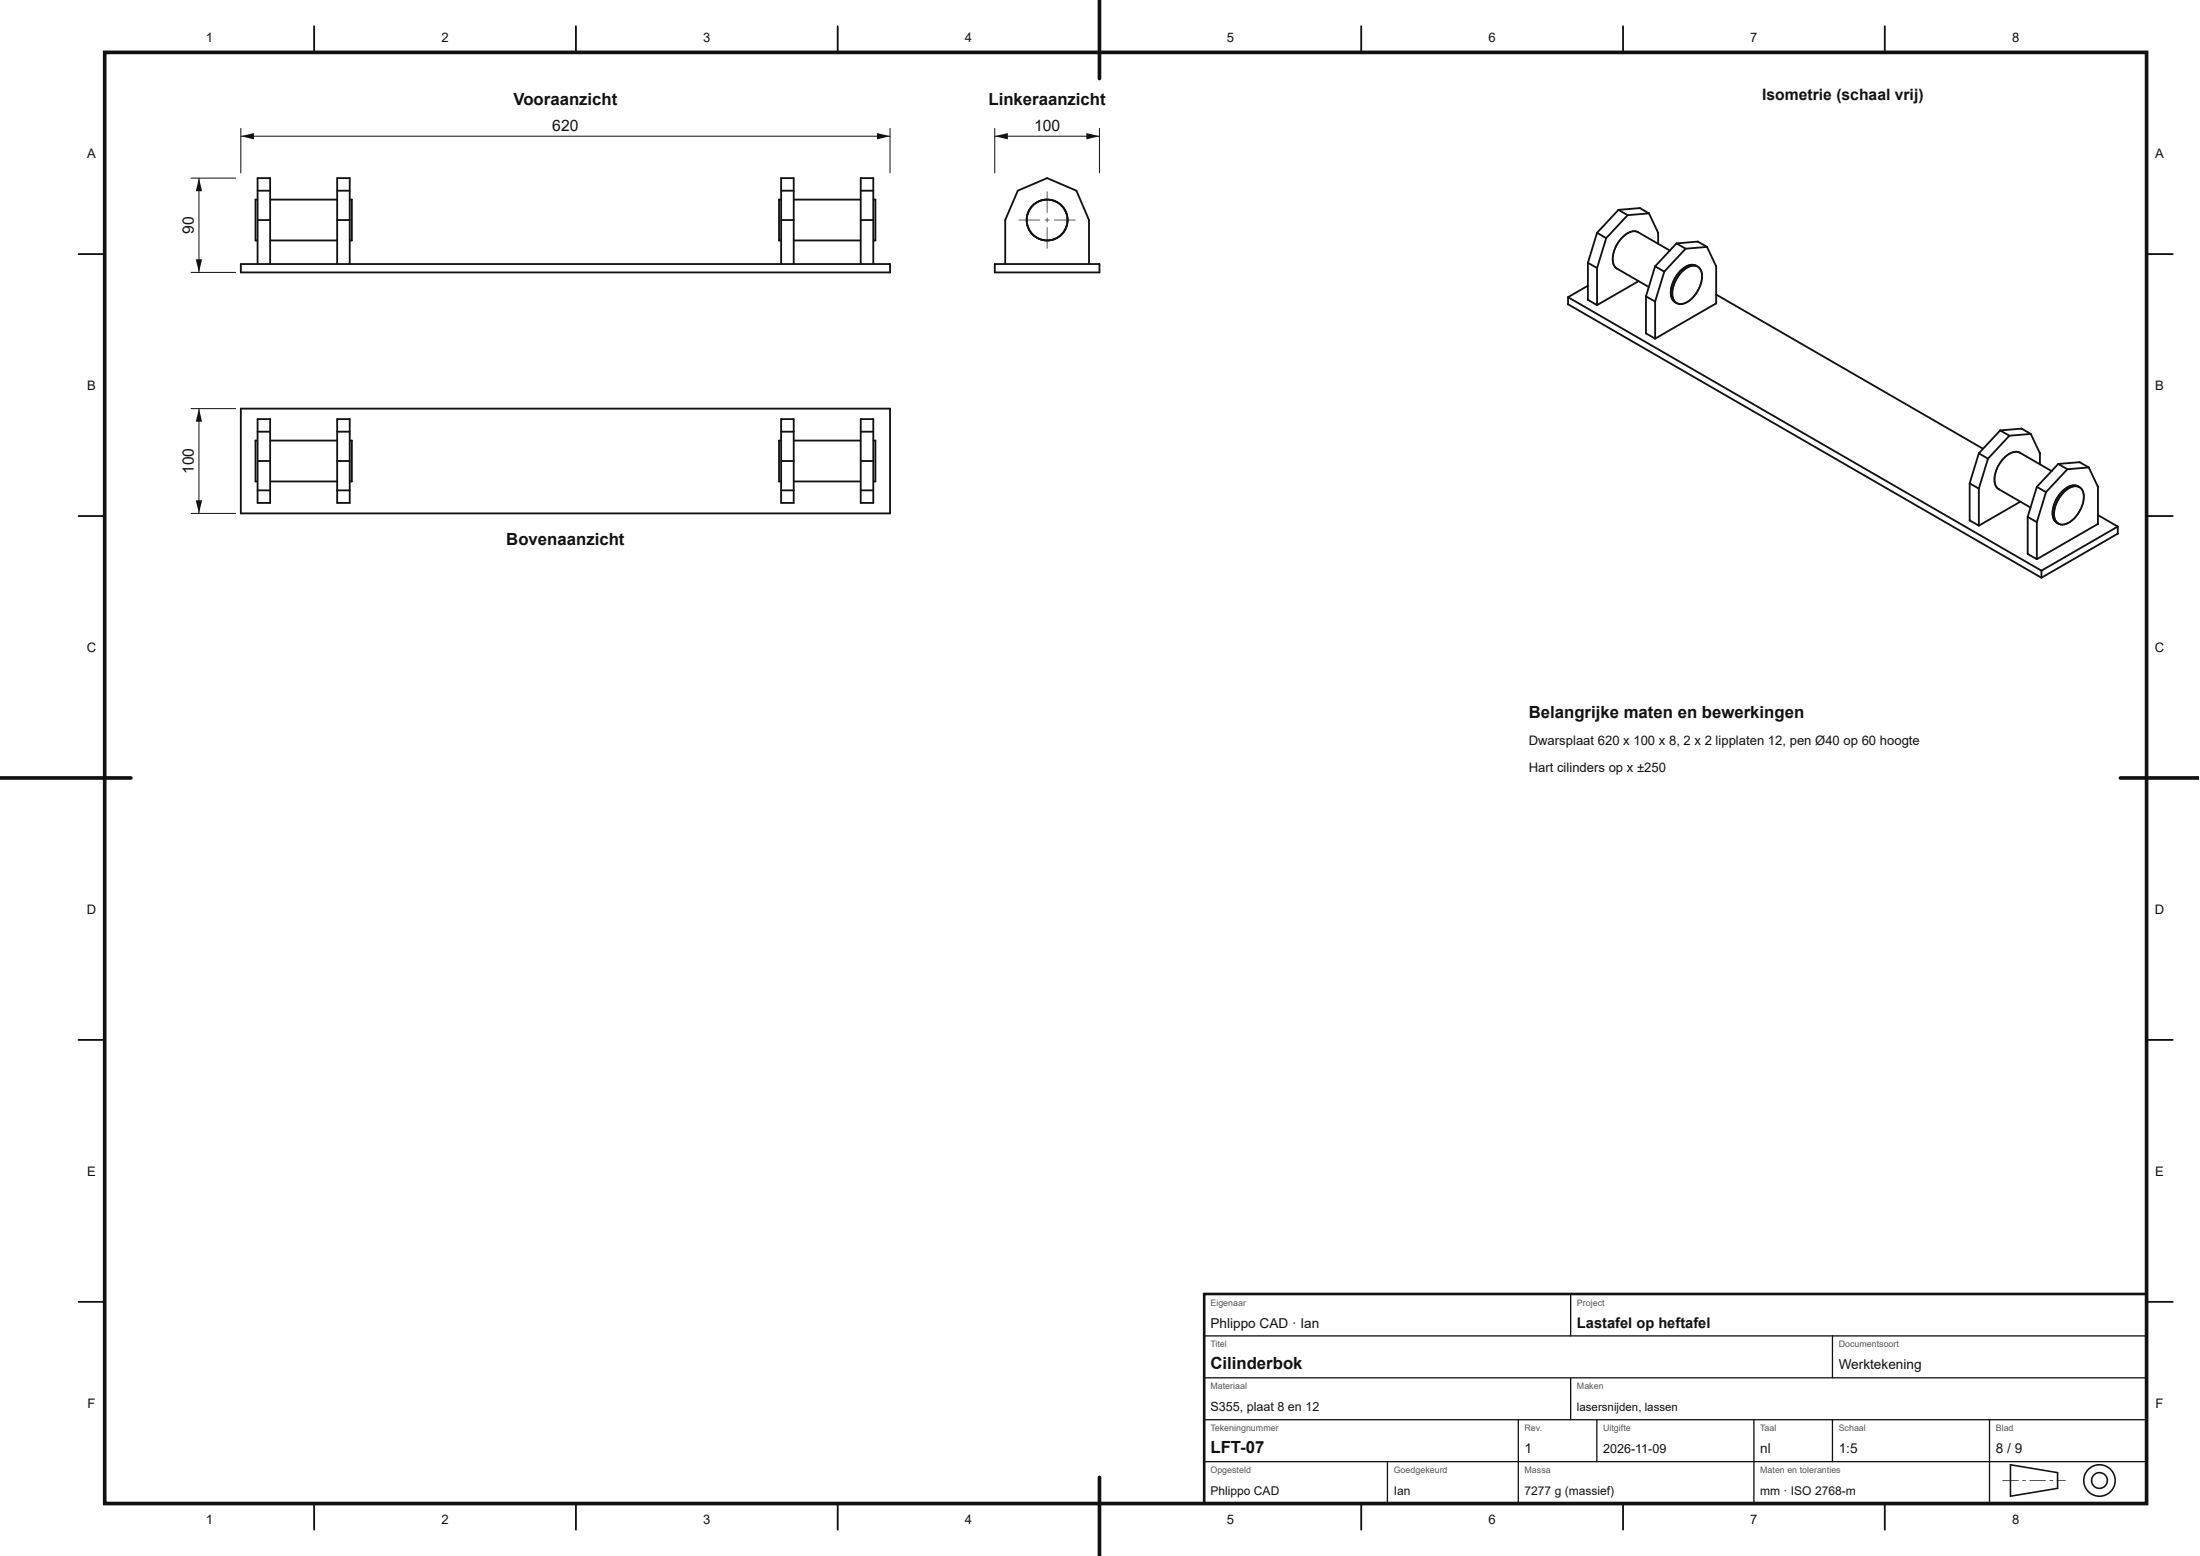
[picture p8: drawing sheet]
<svg xmlns="http://www.w3.org/2000/svg" width="420mm" height="297mm" viewBox="0 0 420 297" stroke-linecap="round" stroke-linejoin="round" font-family="sans-serif">
<g fill="none" stroke="#111" stroke-width=".35">
<path d="M49.1 38.1h-.3v7.8h.3M49.2 36.4h2.4M51.7 38.1h12.6M64.4 36.4h2.4M66.9 38.1h.3v7.8h-.3M149.1 38.1h-.3v7.8h.3M149.2 36.4h2.4M151.7 38.1h12.6M164.4 36.4h2.4M166.9 38.1h.3v7.8h-.3M46 50.4h124v1.6h-124zM49.2 50.3v-16.3h2.4v16.3"/>
<path d="M49.2 42h2.4M51.7 45.9h12.6M64.4 50.3v-16.3h2.4v16.3M64.4 42h2.4M149.2 50.3v-16.3h2.4v16.3M149.2 42h2.4M151.7 45.9h12.6M164.4 50.3v-16.3h2.4v16.3M164.4 42h2.4M190 50.4h20v1.6h-20zM192 50.3v-8.3l2.4-5.6 5.6-2.4 5.6 2.4 2.4 5.6v8.3M46 78h124v20h-124z"/>
<path d="M49.2 80h2.4v16h-2.4zM64.4 80h2.4v16h-2.4zM149.2 80h2.4v16h-2.4zM164.4 80h2.4v16h-2.4zM49.1 84.1h-.3v7.8h.3M49.2 82.4h2.4M49.2 88h2.4M49.2 93.6h2.4M51.7 84.1h12.6M51.7 91.9h12.6M64.4 82.4h2.4M64.4 88h2.4"/>
<path d="M64.4 93.6h2.4M66.9 84.1h.3v7.8h-.3M149.1 84.1h-.3v7.8h.3M149.2 82.4h2.4M149.2 88h2.4M149.2 93.6h2.4M151.7 84.1h12.6M151.7 91.9h12.6M164.4 82.4h2.4M164.4 88h2.4M164.4 93.6h2.4M166.9 84.1h.3v7.8h-.3"/>
<circle cx="200" cy="42" r="3.9"/>
</g>
<g fill="#111">
<path d="M194.5 42h4.2l-4.1 .1zM199.5 42h1l-.9 .1zM201.3 42h4.2l-4.1 .1z"/>
<path d="M199.9 43.4h.2l-.1 4.1zM199.9 41.6h.2l-.1 .9zM199.9 36.6h.2l-.1 4.1z"/>
</g>
<path d="M46 24.5v8.5M46 26h124M170 24.5v8.5" fill="none" stroke="#111" stroke-width=".19"/>
<g fill="#111">
<path d="M46 26l2.5-.6v1.2z"/>
<path d="M167.5 25.4l2.5 .6-2.5 .6z"/>
</g>
<path d="M36.5 34h8.5M38 34v18M36.5 52h8.5" fill="none" stroke="#111" stroke-width=".19"/>
<g fill="#111">
<path d="M37.4 49.5h1.2l-.6 2.5z"/>
<path d="M38 34l.6 2.5h-1.2z"/>
</g>
<path d="M36.5 78h8.5M38 78v20M36.5 98h8.5" fill="none" stroke="#111" stroke-width=".19"/>
<g fill="#111">
<path d="M37.4 95.5h1.2l-.6 2.5z"/>
<path d="M38 78l.6 2.5h-1.2z"/>
</g>
<path d="M190 24.5v8.5M190 26h20M210 24.5v8.5" fill="none" stroke="#111" stroke-width=".19"/>
<g fill="#111">
<path d="M190 26l2.5-.6v1.2z"/>
<path d="M207.5 25.4l2.5 .6-2.5 .6z"/>
</g>
<g fill="none" stroke="#111" stroke-width=".35">
<path d="M60 5v5M110 5v5M160 5v5M210 5v5M260 5v5M310 5v5M360 5v5M313.2 39.7l-4.1 .4M313.2 39.7v.1M313.2 39.7l1.8 1M15 48.5h5M299.5 58.1l90.4 52.2"/>
<path d="M299.5 56.7v1.4M299.5 56.7l90.4 52.2M299.5 58.1h.1M303.3 54.6l-3.8 2.1M303.3 50.2v7M303.3 57.2l1.7 1M303.3 50.2l1.7 1M303.3 57.2h.1M305 51.2v7M305 44.4l1.8 1.1M305 44.4l-1.7 5.8M306.8 45.5l-1.8 5.7"/>
<path d="M308.9 51.3h.1M308.9 51.3l6 3.5M309.1 40.1l1.8 1M309.1 40.1l-4.1 4.3M310.9 41.1l-4.1 4.4M312.8 44.3a2.98 2.98 0 0 0-3.3 1.4 4.8 4.8 0 0 0-1.1 5.2l.5 .4M312.8 44.3h.1M312.8 44.3l6.2 3.5M312.9 53.7l-7.9 4.5M314.4 56.6v7M314.4 56.6l1.7 1M315 40.7l1.7 3.7"/>
<path d="M315 40.7l-4.1 .4M316.1 57.6v7M316.1 50.8l1.8 1.1M316.1 50.8l-1.7 5.8M316.6 44.4h.1M316.7 44.4v2.1M317.9 51.9l-1.8 5.7M320 57.7h.1M320 57.7l.3 .2M320.2 46.5l1.8 1M320.2 46.5l-4.1 4.3M321.4 51.8a2.52 2.52 0 0 1 3-.8 3.2 3.2 0 0 1 .3 3.7 4.9 4.9 0 0 1-3.8 3.3 1.8 1.8 0 0 1-1.5-2.3 6.5 6.5 0 0 1 2-3.9z"/>
<path d="M322 47.5l-4.1 4.4M323.9 50.7a3 3 0 0 0-3.3 1.4 5.2 5.2 0 0 0-1.2 5l.6 .6M323.9 50.7h.1M324.3 46.1l-4.1 .4M324.3 46.1v.1M324.3 46.1l1.7 1M326 47.1l1.8 3.7M326 47.1l-4 .4M327.7 57.9h.1M327.7 50.8h.1M327.8 50.8v7.1M327.8 57.9l-11.7 6.7"/>
<path d="M327.8 56.2l50.9 29.4M410 48.5h5M314.4 63.6l1.7 1M314.4 63.6h.1M15 98.5h5M376.2 92.3v7M376.2 99.3l1.8 1M376.2 92.3l1.8 1M376.3 99.3h-.1M378 93.3v7M378 86.5l1.7 1M378 86.5l-1.8 5.8"/>
<path d="M379.7 87.5l-1.7 5.8M381.8 93.4h.1M381.8 93.4l6 3.5M382 82.2l1.8 1M382 82.2l-4 4.3M383.8 83.2l-4.1 4.3M385.7 86.4a3 3 0 0 0-3.3 1.4 5.2 5.2 0 0 0-1.2 5l.6 .6M385.8 86.4l6.1 3.5M385.9 95.8l-7.9 4.5M386.1 81.8l-4.1 .4M386.1 81.8v.1M386.1 81.8l1.8 1"/>
<path d="M387.3 98.7v7M387.3 98.7l1.7 1M387.9 82.8l1.7 3.7M387.9 82.8l-4.1 .4M389 99.7v7M389 92.9l1.8 1M389 92.9l-1.7 5.8M389.6 86.5h.1M389.6 86.5v2.1M390.8 93.9l-1.8 5.8M392.9 99.8h.1M392.9 99.8l.3 .2"/>
<path d="M393.1 88.6l1.8 1 4.1-.4M393.1 88.6l-4.1 4.3M394.9 89.6l-4.1 4.3M396.8 92.8a3 3 0 0 0-3.3 1.4 4.8 4.8 0 0 0-1.1 5.2l.5 .4M396.8 92.8h.1M396.8 92.8l.3 .2M397.1 93a2.82 2.82 0 0 1 .6 3.4 5 5 0 0 1-3.9 3.7l-.6-.1M397.1 93a3 3 0 0 0-3.3 1.4 5.1 5.1 0 0 0-1.2 5l.6 .6M397.2 88.2l-4.1 .4M397.2 88.2v.1M397.2 88.2l1.8 1M399 89.2l1.7 3.7"/>
<path d="M400.6 100h.1M400.6 92.9h.1M400.7 92.9v7.1M400.7 98.3l3.8 2.2M410 98.5h5M387.3 105.7l1.7 1M387.3 105.7h.1M389.9 108.9v1.4M400.7 100l-11.7 6.7M404.4 101.8l.1 .1M404.5 101.9l-14.6 8.4M404.5 100.5v1.4"/>
<path d="M404.5 100.5l-14.6 8.4M15 148.5h5M410 148.5h5M15 198.5h5M410 198.5h5M15 248.5h5M410 248.5h5M60 287v5M110 287v5M160 287v5M210 287v5M260 287v5"/>
<path d="M310 287v5M360 287v5"/>
</g>
<path d="M20 10h390v277h-390z" fill="none" stroke="#111" stroke-width=".7" stroke-linecap="butt"/>
<path d="M210 0v15M0 148.5h25M405 148.5h14.9M210 282v15" fill="none" stroke="#111" stroke-width=".7"/>
<path d="M230 247h180v40h-180z" fill="none" stroke="#111" stroke-width=".5"/>
<g fill="none" stroke="#111" stroke-width=".25">
<path d="M230 255h180M300 247v8M350 255v8M230 279h180M230 271h180M230 263h180M265 279v8M290 271v16M300 263v8M305 271v8M335 271v16M350 271v8"/>
<path d="M380 271v16"/>
</g>
<path d="M384 279.6l9 1.5v3l-9 1.5z" fill="none" stroke="#111" stroke-width=".3"/>
<path d="M382.4 282.5l3.2 .1-3.1 .1zM386.2 282.5l.8 .1-.7 .1zM387.6 282.5l3.2 .1-3.1 .1zM391.4 282.5l.8 .1-.7 .1zM392.8 282.5l1.8 .1-1.7 .1z" fill="#111"/>
<g fill="none" stroke="#111" stroke-width=".3">
<circle cx="401" cy="282.6" r="3"/>
<circle cx="401" cy="282.6" r="1.5"/>
</g>
<g font-size="3.2" fill="#111">
<text x="98.1" y="20">Vooraanzicht</text>
<text x="188.8" y="20">Linkeraanzicht</text>
<text x="96.7" y="104">Bovenaanzicht</text>
<text x="292" y="137">Belangrijke maten en bewerkingen</text>
<text x="231.2" y="261.4">Cilinderbok</text>
<text x="231.2" y="277.4">LFT-07</text>
</g>
<g font-size="3" fill="#111">
<text x="336.6" y="19">Isometrie (schaal vrij)</text>
<text x="105.5" y="25">620</text>
<text x="197.5" y="25">100</text>
<text x="37" y="44.7" transform="rotate(-90 37 44.7)">90</text>
<text x="37" y="90.5" transform="rotate(-90 37 90.5)">100</text>
</g>
<text font-size="2.8" fill="#111" x="301.2" y="253.4">Lastafel op heftafel</text>
<g font-size="2.6" fill="#111">
<text x="231.2" y="253.4">Phlippo CAD · Ian</text>
<text x="351.2" y="261.4">Werktekening</text>
<text x="291.2" y="277.4">1</text>
<text x="336.2" y="277.4">nl</text>
<text x="351.2" y="277.4">1:5</text>
<text x="381.2" y="277.4">8 / 9</text>
</g>
<g font-size="2.5" fill="#111">
<text x="39.3" y="8">1</text>
<text x="84.3" y="8">2</text>
<text x="134.3" y="8">3</text>
<text x="184.3" y="8">4</text>
<text x="234.3" y="8">5</text>
<text x="284.3" y="8">6</text>
<text x="334.3" y="8">7</text>
<text x="384.3" y="8">8</text>
<text x="16.7" y="30.2">A</text>
<text x="411.7" y="30.2">A</text>
<text x="16.7" y="74.5">B</text>
<text x="411.7" y="74.5">B</text>
<text x="16.6" y="124.5">C</text>
<text x="411.6" y="124.5">C</text>
<text x="292" y="142.2">Dwarsplaat 620 x 100 x 8, 2 x 2 lipplaten 12, pen Ø40 op 60 hoogte</text>
<text x="292" y="147.4">Hart cilinders op x ±250</text>
<text x="16.6" y="174.5">D</text>
<text x="411.6" y="174.5">D</text>
<text x="16.7" y="224.5">E</text>
<text x="411.7" y="224.5">E</text>
<text x="16.7" y="268.7">F</text>
<text x="411.7" y="268.7">F</text>
<text x="39.3" y="291">1</text>
<text x="84.3" y="291">2</text>
<text x="134.3" y="291">3</text>
<text x="184.3" y="291">4</text>
<text x="234.3" y="291">5</text>
<text x="284.3" y="291">6</text>
<text x="334.3" y="291">7</text>
<text x="384.3" y="291">8</text>
</g>
<g font-size="2.4" fill="#111">
<text x="231.2" y="269.4">S355, plaat 8 en 12</text>
<text x="306.2" y="277.4">2026-11-09</text>
</g>
<g font-size="2.3" fill="#111">
<text x="231.2" y="285.4">Phlippo CAD</text>
<text x="266.2" y="285.4">Ian</text>
<text x="291.2" y="285.4">7277 g (massief)</text>
<text x="336.2" y="285.4">mm · ISO 2768-m</text>
</g>
<text font-size="2.2" fill="#111" x="301.2" y="269.4">lasersnijden, lassen</text>
<g font-size="1.7" fill="#555">
<text x="231.2" y="249.2">Eigenaar</text>
<text x="301.2" y="249.2">Project</text>
<text x="231.2" y="257.2">Titel</text>
<text x="351.2" y="257.2">Documentsoort</text>
<text x="231.2" y="265.2">Materiaal</text>
<text x="301.2" y="265.2">Maken</text>
<text x="231.2" y="273.2">Tekeningnummer</text>
<text x="291.2" y="273.2">Rev.</text>
<text x="306.2" y="273.2">Uitgifte</text>
<text x="336.2" y="273.2">Taal</text>
<text x="351.2" y="273.2">Schaal</text>
<text x="381.2" y="273.2">Blad</text>
<text x="231.2" y="281.2">Opgesteld</text>
<text x="266.2" y="281.2">Goedgekeurd</text>
<text x="291.2" y="281.2">Massa</text>
<text x="336.2" y="281.2">Maten en toleranties</text>
</g>
</svg>
